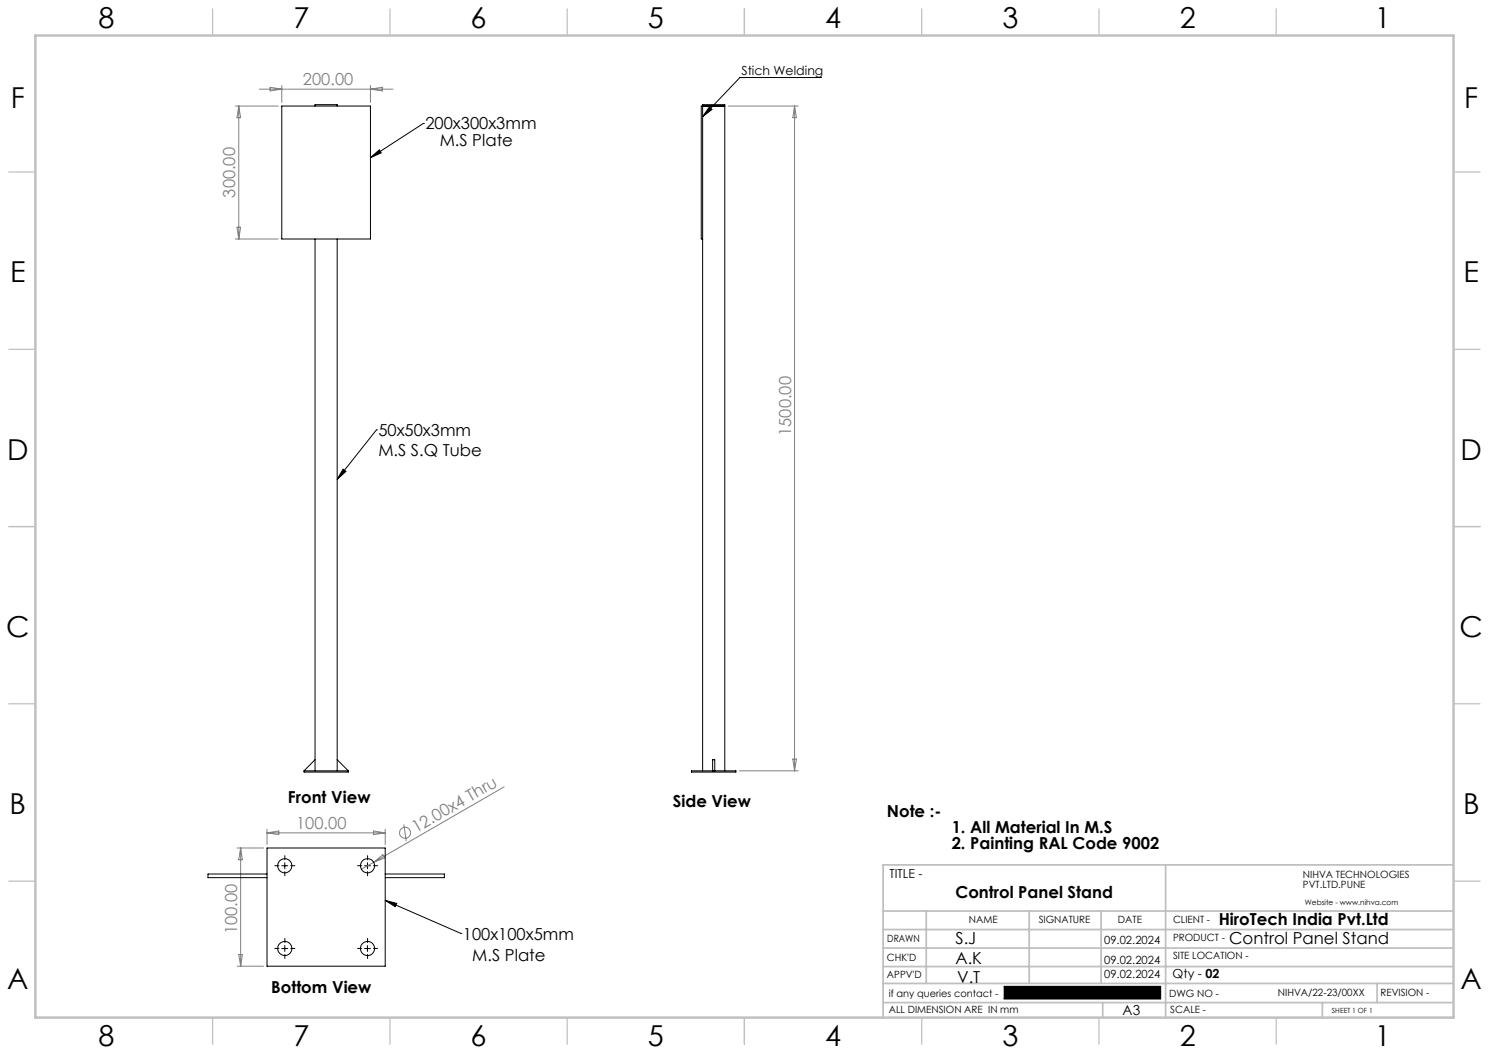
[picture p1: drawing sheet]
<svg xmlns="http://www.w3.org/2000/svg" width="420mm" height="297mm" viewBox="0 0 420 297" stroke-linecap="round" stroke-linejoin="round" font-family="sans-serif">
<g fill="none" stroke="#c0c0c0" stroke-width=".35">
<path d="M60 2.5v7.5M110 2.5v7.5M160 2.5v7.5M210 2.5v7.5M260 2.5v7.5M310 2.5v7.5M360 2.5v7.5M2.5 48.5h7.5M410 48.5h7.5M2.5 98.5h7.5M410 98.5h7.5M2.5 148.5h7.5"/>
<path d="M410 148.5h7.5M2.5 198.5h7.5M410 198.5h7.5M2.5 248.5h7.5M410 248.5h7.5M60 287v7.5M110 287v7.5M160 287v7.5M210 287v7.5M260 287v7.5M310 287v7.5M360 287v7.5"/>
</g>
<g fill="none" stroke="#c0c0c0" stroke-width=".5">
<path d="M249.1 257h160.9M261.3 257v20.4M290.3 257v20.4M310.6 257v20.4M328.8 243.9v43.1M410 243.9h-160.9v43.1M249.1 272.6h160.9M249.1 267.4h160.9M249.1 262.2h160.9M249.1 277.4h160.9M388.4 277.4v5.4M249.1 282.8h160.9"/>
<path d="M311 282.8v4.2M373 282.8v4.2"/>
</g>
<path d="M10 10h400v277h-400z" fill="none" stroke="#c0c0c0" stroke-width=".7"/>
<path d="M283.2 278.2h44.2v3.6h-44.2z" fill="none" stroke="#00f" stroke-width=".28"/>
<path d="M283.2 278.2h44.2v3.6h-44.2z" fill-rule="evenodd" fill="#000"/>
<g fill="none" stroke="#808080" stroke-width=".28">
<path d="M66.4 29.9h12.1M67.3 29.9l.6 3.3h-1zM67.3 29.9v37.5M73.1 25.1h37.7M76.2 24.6l3.3 .5-3.3 .5zM79.5 24.1v4.8M104.5 24.1v4.8M104.5 25.1l3.3-.5v1zM205.4 29.9h19.7M224.1 29.9v187.5M224.1 29.9l.5 3.3h-1zM66.4 67.4h12.1"/>
<path d="M66.9 64.1h1l-.6 3.3zM208.6 217.4h16.5M223.6 214.1h1l-.5 3.3zM66.9 239.2h7.4M67.9 239.2v33.3M67.9 239.2l.5 3.3h-1.1zM75.3 233.9v4.3M75.3 234.9h33.4M75.3 234.9l3.3-.5v1zM105.4 234.4l3.3 .5-3.3 .5zM108.7 233.9v4.3M113.9 232.5l.7 4.7"/>
<path d="M142.2 221.9l-36.8 21.3M105.4 243.2l-3.5 2M105.4 243.2l2.6-2.1 .5 .9zM66.9 272.5h7.4M67.3 269.2h1.1l-.5 3.3z"/>
<circle cx="114.3" cy="234.9" r="1.56"/>
</g>
<g fill="none" stroke="#000" stroke-width=".28">
<path d="M79.5 29.9h25v37.5h-25zM88.9 29.9v-.4h6.2v.4M119.4 34.8h.1M119.4 34.8l-14.9 9.7M200.1 30.2l.7 .7-2.6 2zM204.4 29.9h-6.6v37.5h.4M231.7 21.9h-23l-10.5 11M104.5 44.5l2.5-2.2 .5 .8zM88.9 67.4v150M95.1 67.4v150M96.8 132.3l.8 .7-2.5 2.2zM106.2 121.2h.1"/>
<path d="M106.2 121.2l-11.1 14M85.8 217.4v.4h12.4v-.4M85.8 217.4h12.4M88.9 214.3l-3.1 3.1M95.1 214.3l3.1 3.1M195.1 217.4h12.5v.4h-12.5zM198.2 217.4v-187.9h6.2v187.9M201 217.4v-3.1h.6v3.1M75.3 239.2h33.4v33.3h-33.4zM75.3 246.5h-16.6v1h16.6M79.5 244.2h1.7M80.3 243.3v1.7"/>
<path d="M102.8 244.2h1.7M103.6 243.3v1.7M108.7 246.5h16.6v1h-16.6M108.7 254l21.3 9.3M108.7 254l3.2 .8-.4 .9zM79.5 267.5h1.7M80.3 266.7v1.7M102.8 267.5h1.7M103.6 266.7v1.7M130 263.3h.1"/>
<circle cx="80.3" cy="244.2" r="2"/>
<circle cx="103.7" cy="244.2" r="2"/>
<circle cx="80.3" cy="267.5" r="2"/>
<circle cx="103.7" cy="267.5" r="2"/>
</g>
<g fill="none" stroke="#000" stroke-width=".28" stroke-dasharray="15.2 1.3 1.3 1.3">
<path d="M78.7 244.2h-1.2M80.3 242.5v-1.2M80.3 245.8v1.2M82 244.2h1.2M102 244.2h-1.2M103.7 242.5v-1.2M103.7 245.8v1.2M105.3 244.2h1.2M78.7 267.5h-1.2M80.3 265.8v-1.1M80.3 269.2v1.1M82 267.5h1.2"/>
<path d="M102 267.5h-1.2M103.7 265.8v-1.1M103.7 269.2v1.1M105.3 267.5h1.2"/>
</g>
<g fill="#000">
<path d="M200.1 30.2l.7 .7-2.6 2z"/>
<path d="M96.8 132.3l.8 .7-2.5 2.2zM104.5 44.5l2.5-2.2 .5 .8zM108.7 254l3.2 .8-.4 .9z"/>
</g>
<g font-size="8.1">
<text x="27.8" y="8">8</text>
<text x="82.8" y="8">7</text>
<text x="132.8" y="8">6</text>
<text x="182.8" y="8">5</text>
<text x="232.8" y="8">4</text>
<text x="282.8" y="8">3</text>
<text x="332.8" y="8">2</text>
<text x="387.8" y="8">1</text>
<text x="3" y="30.4">F</text>
<text x="413" y="30.4">F</text>
<text x="2.8" y="79.6">E</text>
<text x="412.8" y="79.6">E</text>
<text x="2" y="129.6">D</text>
<text x="412" y="129.6">D</text>
<text x="1.7" y="179.6">C</text>
<text x="411.7" y="179.6">C</text>
<text x="2.7" y="229.6">B</text>
<text x="412.7" y="229.6">B</text>
<text x="2" y="278.9">A</text>
<text x="412" y="278.9">A</text>
<text x="27.8" y="295">8</text>
<text x="82.8" y="295">7</text>
<text x="132.8" y="295">6</text>
<text x="182.8" y="295">5</text>
<text x="232.8" y="295">4</text>
<text x="282.8" y="295">3</text>
<text x="332.8" y="295">2</text>
<text x="387.8" y="295">1</text>
</g>
<g font-size="4.7" fill="#808080">
<text x="85.5" y="24.1">200.00</text>
<text x="66.4" y="55.7" transform="rotate(-90 66.4 55.7)">300.00</text>
<text x="223.1" y="122.9" transform="rotate(-90 223.1 122.9)">1500.00</text>
<text x="83.5" y="233.9">100.00</text>
<text x="117.4" y="235.1" transform="rotate(-30 117.4 235.1)">12.00x4 Thru</text>
<text x="66.9" y="263.6" transform="rotate(-90 66.9 263.6)">100.00</text>
</g>
<g font-size="4.7">
<text x="120" y="36.5">200x300x3mm</text>
<text x="124" y="41.1">M.S Plate</text>
<text x="106.7" y="122.9">50x50x3mm</text>
<text x="106.7" y="128.7">M.S S.Q Tube</text>
<text x="81.2" y="226.4">Front View</text>
<text x="189.8" y="227.7">Side View</text>
<text x="250.2" y="230.4">Note :-</text>
<text x="268.4" y="235">1. All Material In M.S</text>
<text x="268.5" y="239.5">2. Painting RAL Code 9002</text>
<text x="269.5" y="253.2">Control Panel Stand</text>
<text x="343.8" y="261">HiroTech India Pvt.Ltd</text>
<text x="130.6" y="265.1">100x100x5mm</text>
<text x="269.5" y="266.3">S.J</text>
<text x="346.7" y="266.3">Control Panel Stand</text>
<text x="133.2" y="271.1">M.S Plate</text>
<text x="269.5" y="271.9">A.K</text>
<text x="76.5" y="280.1">Bottom View</text>
<text x="270" y="277.3">V.T</text>
</g>
<text font-size="3.9" x="316.7" y="286.4">A3</text>
<g font-size="3.5">
<text x="209.2" y="21">Stich Welding</text>
<text x="250.9" y="247.7">TITLE -</text>
<text x="330.8" y="275.9">Qty - 02</text>
</g>
<g font-size="3.2">
<text x="311.4" y="266.3">09.02.2024</text>
<text x="311.4" y="271.9">09.02.2024</text>
<text x="311.4" y="275.9">09.02.2024</text>
</g>
<g font-size="2.8">
<text x="367.5" y="247.7">NIHVA TECHNOLOGIES</text>
<text x="367.5" y="250.5">PVT.LTD.PUNE</text>
<text x="273.3" y="260.4">NAME</text>
<text x="293" y="260.4">SIGNATURE</text>
<text x="315.3" y="260.5">DATE</text>
<text x="330.9" y="260.5">CLIENT -</text>
<text x="250.3" y="265.7">DRAWN</text>
<text x="330.9" y="265.5">PRODUCT -</text>
<text x="250.2" y="271.1">CHK'D</text>
<text x="250.2" y="275.8">APPV'D</text>
<text x="330.9" y="270.6">SITE LOCATION -</text>
<text x="250.7" y="281.1">if any queries contact -</text>
<text x="284.3" y="281.1">supportautomation@nihva.com</text>
<text x="329.8" y="281.3">DWG NO -</text>
<text x="360.5" y="281.1">NIHVA/22-23/00XX</text>
<text x="389.4" y="281.1">REVISION -</text>
<text x="250.7" y="285.6">ALL DIMENSION ARE IN mm</text>
<text x="330.1" y="285.7">SCALE -</text>
</g>
<text font-size="2.1" x="368.1" y="255.1">Website - www.nihva.com</text>
<text font-size="2" x="375.7" y="285.6">SHEET 1 OF 1</text>
</svg>
